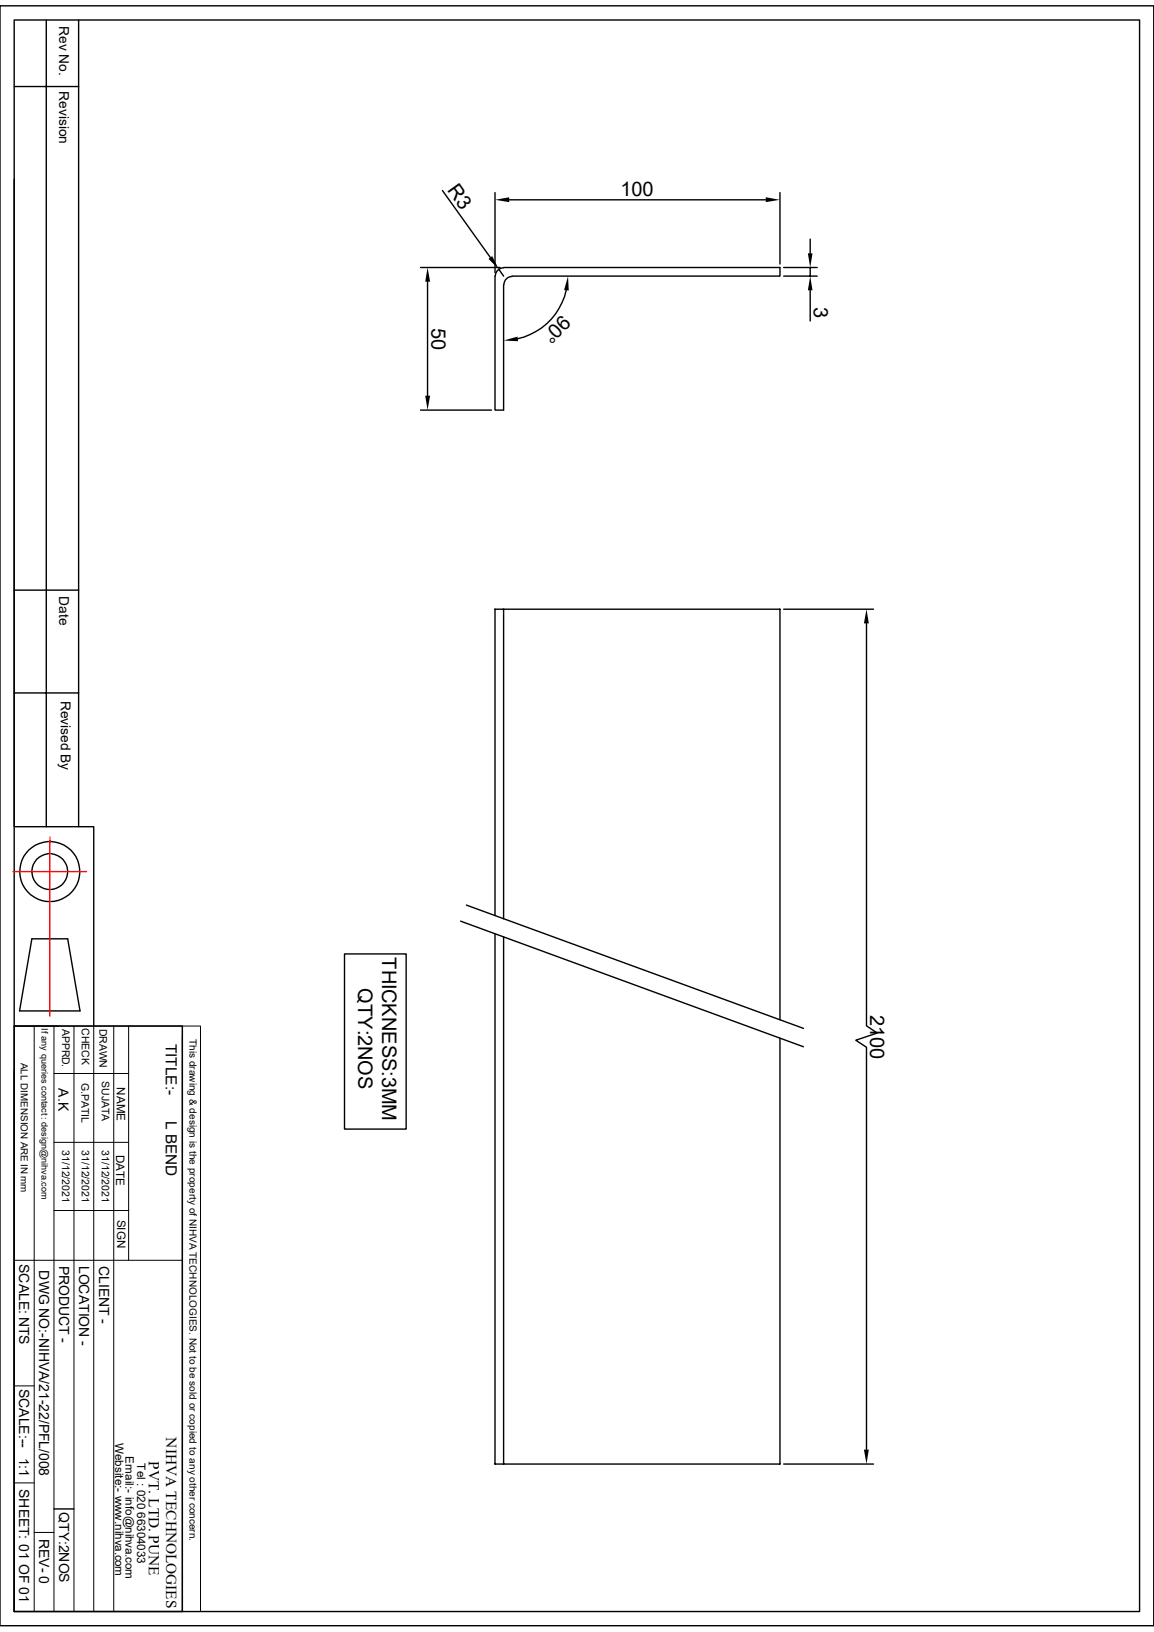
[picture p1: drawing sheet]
<svg xmlns="http://www.w3.org/2000/svg" width="210mm" height="297mm" viewBox="0 0 210 297" stroke-linecap="round" stroke-linejoin="round" font-family="sans-serif">
<g fill="none" stroke="#000" stroke-width=".25">
<path d="M0 1.1h210v294.8h-210zM2.6 3.6h204.8v289.7h-204.8zM2.6 15.7h11.7M8.4 3.6v146.9M14.3 3.6v146.9M2.6 32.6v117.9h14.5v36.2M80.5 34.7l8.7 12.2M90.1 35.1v14.5M92.7 36.4h46.7M141.9 35.1v12.9M76.5 48.7h14.5M77.8 51.3v20.7"/>
<path d="M90.1 50.2v24.4h1.6v-22.8M90.8 49l.9 1.2M91.7 48.7a1.55 1.55 0 0 0-1.6 1.5M91.7 48.7h50.2v1.5h-48.7M93.2 50.3a1.55 1.55 0 0 0-1.5 1.5M103 52.8a11.6 11.6 0 0 1-8.8 8.8M142.6 48.7h6.1M142.6 50.2h6.1M147.4 43.5v2.6M147.4 48.7v1.5M147.4 52.8v5.6M76.5 74.6h13"/>
<path d="M2.6 107.4h11.7M91.7 110.9v56.3M142.6 110.9h16.4M157.7 113.5v73.2l1.9 1.3-3.9 1.3 2 1.3v73.2M2.6 126.1h11.7M5.8 170.9h6.5l2.3 13.1h-11zM62.7 173.6h11.2v31.9h-11.2zM83.8 167.6l62.4 22.9M84.9 164.7l61.3 22.5M90.1 166.6v-55.7h51.8v74.7M90.1 170v96.4h51.8v-77.5M91.7 170.5v95.9"/>
<path d="M2.6 186.7h30.6v106.6h-30.6zM2.6 194.8v98.5M9.8 274.6h3.7M142.6 266.4h16.4"/>
<circle cx="9.1" cy="158.6" r="5.5"/>
<circle cx="9.1" cy="158.6" r="3.3"/>
</g>
<g fill="none" stroke="#000" stroke-width=".18">
<path d="M2.6 186.7h30.6M6.2 186.7v106.6M9.8 195.4h13.6M9.8 186.7v106.6M13.5 186.7v106.6M17.1 186.7v106.6M20.7 186.7v106.6M23.4 186.7v42.7M33.2 186.7h3.3v106.6h-3.3zM33.2 188.6v104.7M9.8 207.9h13.6M2.6 229.4h30.6"/>
<path d="M9.8 220.3h13.6M2.6 252.2h3.6M2.6 269.9h3.6M6.2 278.9h3.6"/>
</g>
<g fill="none" stroke="#f00" stroke-width=".25">
<path d="M2.4 158.6h.8M3.3 158.6h.1M3.6 158.6h.6M4.3 158.6h.1M4.6 158.6h.6M5.4 158.6h.1M5.6 158.6h.7M6.4 158.6h.1M6.6 158.6h.7M7.5 158.6h.1M7.7 158.6h.6M8.5 158.6h.1"/>
<path d="M8.7 158.6h.7M9.1 154.1v.1M9.1 154.3v.7M9.1 155.1v.1M9.1 155.4v.6M9.1 156.1v.2M9.1 156.4v.7M9.1 157.2v.1M9.1 157.4v.7M9.1 158.2v.2M9.1 158.5v.6M9.1 159.3v.1"/>
<path d="M9.1 159.5v.6M9.1 152.4v.5M9.1 153v.2M9.1 153.3v.6M9.5 158.6h.2M9.8 158.6h.6M10.5 158.6h.2M10.8 158.6h.7M11.6 158.6h.1M11.9 158.6h.6M12.6 158.6h.1M12.9 158.6h.6"/>
<path d="M13.7 158.6h.1M13.9 158.6h.7M14.7 158.6h.1M14.9 158.6h.8M9.1 160.3v.1M9.1 160.6v.6M9.1 161.3v.2M9.1 161.6v.6M9.1 162.3v.2M9.1 162.6v.7M9.1 163.4v.1M9.1 163.7v.6"/>
<path d="M9.1 164.4v.2M9.1 164.7v.7M9.1 165.5v.1M9.1 165.7v.7M9.1 166.5v.2M9.1 166.8v.6M9.1 167.6v.1M9.1 167.8v.6M9.1 168.6v.1M9.1 168.9v.6M9.1 169.6v.2M9.1 169.9v.6"/>
<path d="M9.1 170.6v.2M9.1 170.9v.7M9.1 171.7v.1M9.1 172v.6M9.1 172.7v.2M9.1 173v.7M9.1 173.8v.1M9.1 174v.7M9.1 174.8v.2M9.1 175.1v.6M9.1 175.9v.1M9.1 176.1v.6"/>
<path d="M9.1 176.9v.1M9.1 177.2v.6M9.1 177.9v.2M9.1 178.2v.6M9.1 178.9v.2M9.1 179.2v.7M9.1 180v.1M9.1 180.3v.6M9.1 181v.2M9.1 181.3v.6M9.1 182.1v.1M9.1 182.3v.7"/>
<path d="M9.1 183.1v.2M9.1 183.4v.6M9.1 184.2v.1M9.1 184.4v.6"/>
</g>
<path d="M90.1 36.4l2.6-.5v.9zM139.4 35.9l2.5 .5-2.5 .4zM77.8 48.7l.5 2.6h-.9zM88.9 47.1l.7-.5 1.2 2.4zM103.4 50.2l.1 2.7-.8-.1zM147 46.1h.9l-.5 2.6zM147.4 50.2l.5 2.6h-.9zM77.4 72h.9l-.5 2.6zM91.7 62l2.5-.7 .1 .8zM157.7 110.9l.4 2.6h-.9zM157.2 263.8h.9l-.4 2.6z" fill="#000"/>
<g font-size="3.6">
<text x="81.3" y="34.6" transform="rotate(55 81.3 34.6)">R3</text>
<text x="112.9" y="35.6">100</text>
<text x="78.5" y="59.6" transform="rotate(90 78.5 59.6)">50</text>
<text x="102.3" y="57.1" transform="rotate(135 102.3 57.1)">90°</text>
<text x="148.1" y="55.9" transform="rotate(90 148.1 55.9)">3</text>
<text x="65.2" y="179.9" transform="rotate(90 65.2 179.9)">QTY:2NOS</text>
<text x="69.6" y="174.2" transform="rotate(90 69.6 174.2)">THICKNESS:3MM</text>
<text x="158.4" y="184.7" transform="rotate(90 158.4 184.7)">2100</text>
</g>
<g font-size="2.8">
<text x="30.2" y="190" transform="rotate(90 30.2 190)">TITLE:-</text>
<text x="30.2" y="203.9" transform="rotate(90 30.2 203.9)">L BEND</text>
<text x="30.3" y="261.6" transform="rotate(90 30.3 261.6)">NIHVA TECHNOLOGIES</text>
<text x="27.1" y="265.9" transform="rotate(90 27.1 265.9)">PVT. LTD. PUNE</text>
</g>
<g font-size="2.5">
<text x="10.8" y="4.7" transform="rotate(90 10.8 4.7)">Rev No.</text>
<text x="10.8" y="16.6" transform="rotate(90 10.8 16.6)">Revision</text>
<text x="10.8" y="108.5" transform="rotate(90 10.8 108.5)">Date</text>
<text x="11" y="127.5" transform="rotate(90 11 127.5)">Revised By</text>
<text x="10.7" y="198.1" transform="rotate(90 10.7 198.1)">A.K</text>
<text x="3.5" y="230" transform="rotate(90 3.5 230)">SCALE: NTS</text>
<text x="7.2" y="231.2" transform="rotate(90 7.2 231.2)">DWG NO:-NIHVA/21-22/PFL/008</text>
<text x="10.8" y="230.3" transform="rotate(90 10.8 230.3)">PRODUCT -</text>
<text x="14.4" y="230.3" transform="rotate(90 14.4 230.3)">LOCATION -</text>
<text x="18" y="230.4" transform="rotate(90 18 230.4)">CLIENT -</text>
<text x="3.5" y="252.7" transform="rotate(90 3.5 252.7)">SCALE:--</text>
<text x="3.5" y="265.3" transform="rotate(90 3.5 265.3)">1:1</text>
<text x="3.5" y="271" transform="rotate(90 3.5 271)">SHEET: 01 OF 01</text>
<text x="10.8" y="275.2" transform="rotate(90 10.8 275.2)">QTY:2NOS</text>
<text x="7.2" y="280" transform="rotate(90 7.2 280)">REV- 0</text>
</g>
<g font-size="2.1">
<text x="21.3" y="197.9" transform="rotate(90 21.3 197.9)">NAME</text>
<text x="21.1" y="210.1" transform="rotate(90 21.1 210.1)">DATE</text>
<text x="21.3" y="222" transform="rotate(90 21.3 222)">SIGN</text>
<text x="21" y="262.6" transform="rotate(90 21 262.6)">Website:- www.nihva.com</text>
<text x="22.9" y="265" transform="rotate(90 22.9 265)">Email:- info@nihva.com</text>
<text x="25" y="266.3" transform="rotate(90 25 266.3)">Tel : 020 66304033</text>
</g>
<g font-size="1.9">
<text x="11.3" y="187.2" transform="rotate(90 11.3 187.2)">APPRD.</text>
<text x="14.9" y="187.1" transform="rotate(90 14.9 187.1)">CHECK</text>
<text x="18.1" y="187.2" transform="rotate(90 18.1 187.2)">DRAWN</text>
<text x="14.8" y="197.1" transform="rotate(90 14.8 197.1)">G.PATIL</text>
<text x="18.5" y="196.8" transform="rotate(90 18.5 196.8)">SUJATA</text>
<text x="11.3" y="209.3" transform="rotate(90 11.3 209.3)">31/12/2021</text>
<text x="14.9" y="209.3" transform="rotate(90 14.9 209.3)">31/12/2021</text>
<text x="18.5" y="209.3" transform="rotate(90 18.5 209.3)">31/12/2021</text>
</g>
<g font-size="1.8">
<text x="34.5" y="189.1" transform="rotate(90 34.5 189.1)">This drawing &amp; design is the property of NIHVA TECHNOLOGIES. Not to be sold or copied to any other concern.</text>
<text x="3.8" y="193.4" transform="rotate(90 3.8 193.4)">ALL DIMENSION ARE IN mm</text>
</g>
<text font-size="1.7" x="7.5" y="187.2" transform="rotate(90 7.5 187.2)">If any queries contact : design@nihva.com</text>
</svg>
